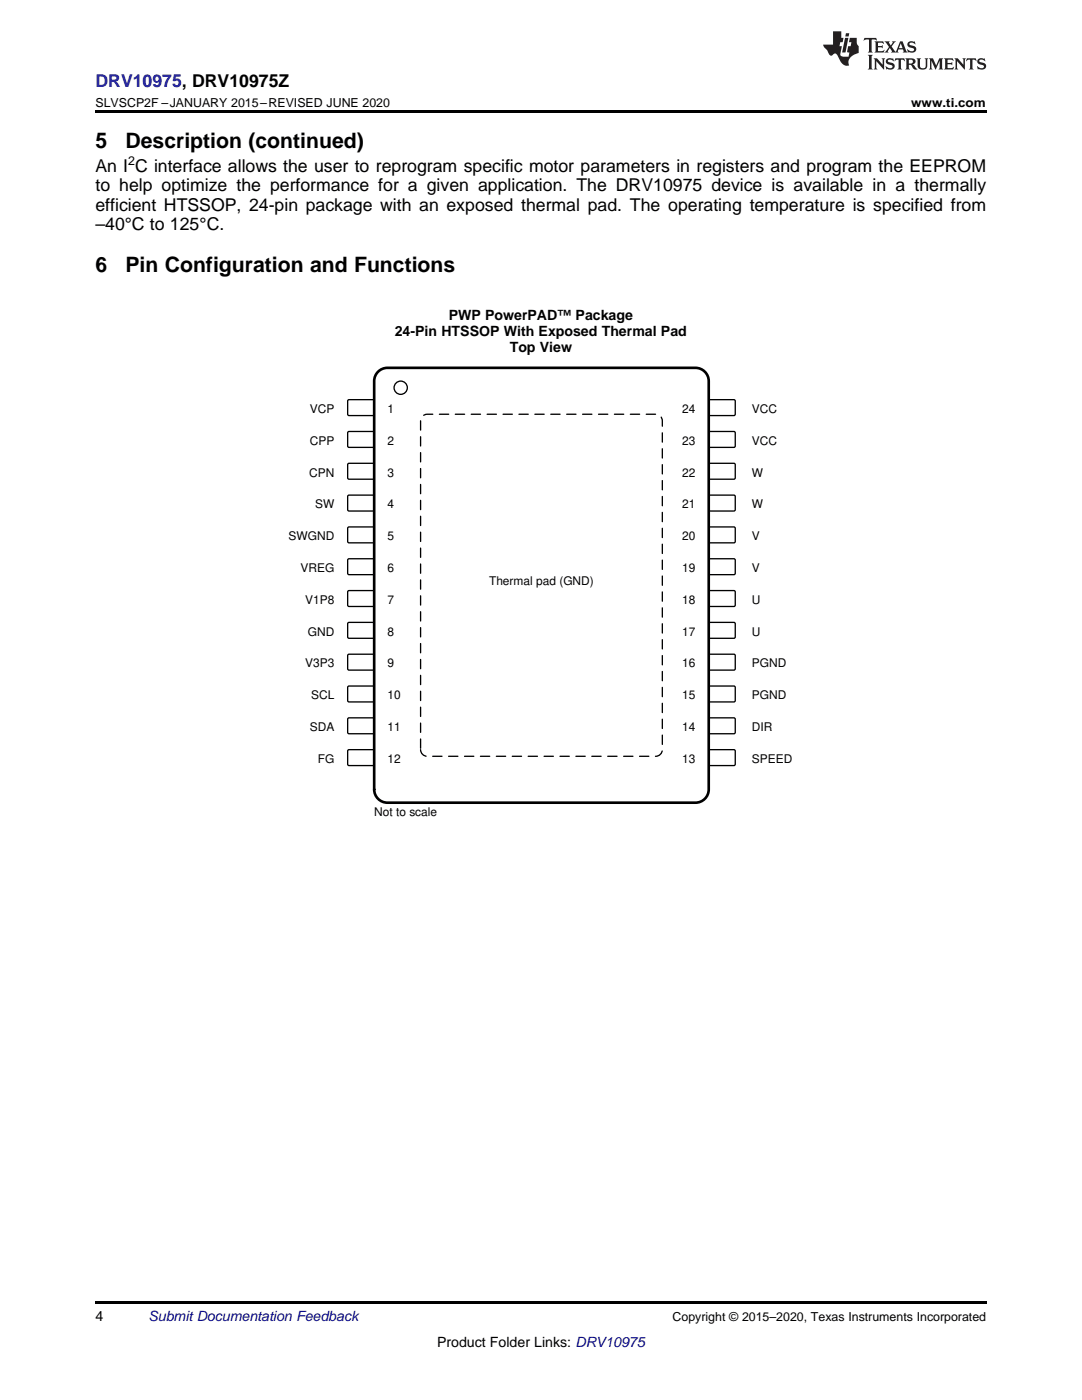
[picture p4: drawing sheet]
<svg xmlns="http://www.w3.org/2000/svg" width="216mm" height="279mm" viewBox="0 0 216 279" stroke-linecap="round" stroke-linejoin="round" font-family="sans-serif">
<path d="M19 259.7h177.8v.5h-177.8z" fill="#000"/>
<path d="M69.5 79.8h5l.2 .2-.1 2.8-.2 .1h-4.9l-.1-.2v-2.7z" fill-rule="evenodd" fill="#fff"/>
<path d="M69.5 79.8h5l.2 .2-.1 2.8-.2 .1h-4.9l-.1-.2v-2.7z" fill="none" stroke="#000" stroke-width=".26"/>
<path d="M141.6 79.8h5l.1 .2v2.8l-.3 .1h-4.8l-.2-.2v-2.7z" fill-rule="evenodd" fill="#fff"/>
<path d="M141.6 79.8h5l.1 .2v2.8l-.3 .1h-4.8l-.2-.2v-2.7z" fill="none" stroke="#000" stroke-width=".26"/>
<path d="M69.5 86.1h5l.2 .3-.1 2.8-.2 .1-4.9-.1-.1-.2v-2.6z" fill-rule="evenodd" fill="#fff"/>
<path d="M69.5 86.1h5l.2 .3-.1 2.8-.2 .1-4.9-.1-.1-.2v-2.6z" fill="none" stroke="#000" stroke-width=".26"/>
<path d="M141.6 86.1h5l.1 .3v2.8l-.3 .1-4.8-.1-.2-.2v-2.6z" fill-rule="evenodd" fill="#fff"/>
<path d="M141.6 86.1h5l.1 .3v2.8l-.3 .1-4.8-.1-.2-.2v-2.6z" fill="none" stroke="#000" stroke-width=".26"/>
<path d="M69.5 92.5h5l.2 .2-.1 2.8-.2 .1h-4.9l-.1-.2v-2.7z" fill-rule="evenodd" fill="#fff"/>
<path d="M69.5 92.5h5l.2 .2-.1 2.8-.2 .1h-4.9l-.1-.2v-2.7z" fill="none" stroke="#000" stroke-width=".26"/>
<path d="M141.6 92.5h5l.1 .2v2.8l-.3 .1h-4.8l-.2-.2v-2.7z" fill-rule="evenodd" fill="#fff"/>
<path d="M141.6 92.5h5l.1 .2v2.8l-.3 .1h-4.8l-.2-.2v-2.7z" fill="none" stroke="#000" stroke-width=".26"/>
<path d="M69.5 98.8h5l.2 .3-.1 2.8-.2 .1-4.9-.1-.1-.2v-2.6z" fill-rule="evenodd" fill="#fff"/>
<path d="M69.5 98.8h5l.2 .3-.1 2.8-.2 .1-4.9-.1-.1-.2v-2.6z" fill="none" stroke="#000" stroke-width=".26"/>
<path d="M141.6 98.8h5l.1 .3v2.8l-.3 .1-4.8-.1-.2-.2v-2.6z" fill-rule="evenodd" fill="#fff"/>
<path d="M141.6 98.8h5l.1 .3v2.8l-.3 .1-4.8-.1-.2-.2v-2.6z" fill="none" stroke="#000" stroke-width=".26"/>
<path d="M69.5 105.2h5l.2 .2-.1 2.8-.2 .1h-4.9l-.1-.2v-2.7z" fill-rule="evenodd" fill="#fff"/>
<path d="M69.5 105.2h5l.2 .2-.1 2.8-.2 .1h-4.9l-.1-.2v-2.7z" fill="none" stroke="#000" stroke-width=".26"/>
<path d="M141.6 105.2h5l.1 .2v2.8l-.3 .1h-4.8l-.2-.2v-2.7z" fill-rule="evenodd" fill="#fff"/>
<path d="M141.6 105.2h5l.1 .2v2.8l-.3 .1h-4.8l-.2-.2v-2.7z" fill="none" stroke="#000" stroke-width=".26"/>
<path d="M69.5 111.5h5l.2 .3-.1 2.8-.2 .1-4.9-.1-.1-.2v-2.6z" fill-rule="evenodd" fill="#fff"/>
<path d="M69.5 111.5h5l.2 .3-.1 2.8-.2 .1-4.9-.1-.1-.2v-2.6z" fill="none" stroke="#000" stroke-width=".26"/>
<path d="M141.6 111.5h5l.1 .3v2.8l-.3 .1-4.8-.1-.2-.2v-2.6z" fill-rule="evenodd" fill="#fff"/>
<path d="M141.6 111.5h5l.1 .3v2.8l-.3 .1-4.8-.1-.2-.2v-2.6z" fill="none" stroke="#000" stroke-width=".26"/>
<path d="M69.5 117.9h5l.2 .2-.1 2.8-.2 .1h-4.9l-.1-.2v-2.7z" fill-rule="evenodd" fill="#fff"/>
<path d="M69.5 117.9h5l.2 .2-.1 2.8-.2 .1h-4.9l-.1-.2v-2.7z" fill="none" stroke="#000" stroke-width=".26"/>
<path d="M141.6 117.9h5l.1 .2v2.8l-.3 .1h-4.8l-.2-.2v-2.7z" fill-rule="evenodd" fill="#fff"/>
<path d="M141.6 117.9h5l.1 .2v2.8l-.3 .1h-4.8l-.2-.2v-2.7z" fill="none" stroke="#000" stroke-width=".26"/>
<path d="M69.5 124.2h5l.2 .3-.1 2.8-.2 .1-4.9-.1-.1-.2v-2.6z" fill-rule="evenodd" fill="#fff"/>
<path d="M69.5 124.2h5l.2 .3-.1 2.8-.2 .1-4.9-.1-.1-.2v-2.6z" fill="none" stroke="#000" stroke-width=".26"/>
<path d="M141.6 124.2h5l.1 .3v2.8l-.3 .1-4.8-.1-.2-.2v-2.6z" fill-rule="evenodd" fill="#fff"/>
<path d="M141.6 124.2h5l.1 .3v2.8l-.3 .1-4.8-.1-.2-.2v-2.6z" fill="none" stroke="#000" stroke-width=".26"/>
<path d="M69.5 130.6h5l.2 .2-.1 2.8-.2 .1h-4.9l-.1-.2v-2.7z" fill-rule="evenodd" fill="#fff"/>
<path d="M69.5 130.6h5l.2 .2-.1 2.8-.2 .1h-4.9l-.1-.2v-2.7z" fill="none" stroke="#000" stroke-width=".26"/>
<path d="M141.5 130.7l.2-.1h4.9l.1 .2v2.8l-.3 .1h-4.8l-.2-.2z" fill-rule="evenodd" fill="#fff"/>
<path d="M141.5 130.7l.2-.1h4.9l.1 .2v2.8l-.3 .1h-4.8l-.2-.2z" fill="none" stroke="#000" stroke-width=".26"/>
<path d="M69.4 137l.2-.1h4.9l.2 .3-.1 2.8-.2 .1-4.9-.1-.1-.2z" fill-rule="evenodd" fill="#fff"/>
<path d="M69.4 137l.2-.1h4.9l.2 .3-.1 2.8-.2 .1-4.9-.1-.1-.2z" fill="none" stroke="#000" stroke-width=".26"/>
<path d="M141.5 137l.2-.1h4.9l.1 .3v2.8l-.3 .1-4.8-.1-.2-.2z" fill-rule="evenodd" fill="#fff"/>
<path d="M141.5 137l.2-.1h4.9l.1 .3v2.8l-.3 .1-4.8-.1-.2-.2z" fill="none" stroke="#000" stroke-width=".26"/>
<path d="M69.4 143.4l.2-.1h4.9l.2 .2-.1 2.8-.2 .1h-4.9l-.1-.2z" fill-rule="evenodd" fill="#fff"/>
<path d="M69.4 143.4l.2-.1h4.9l.2 .2-.1 2.8-.2 .1h-4.9l-.1-.2z" fill="none" stroke="#000" stroke-width=".26"/>
<path d="M141.5 143.4l.2-.1h4.9l.1 .2v2.8l-.3 .1h-4.8l-.2-.2z" fill-rule="evenodd" fill="#fff"/>
<path d="M141.5 143.4l.2-.1h4.9l.1 .2v2.8l-.3 .1h-4.8l-.2-.2z" fill="none" stroke="#000" stroke-width=".26"/>
<path d="M69.4 149.7l.2-.1h4.9l.2 .3-.1 2.8-.2 .1-4.9-.1-.1-.2z" fill-rule="evenodd" fill="#fff"/>
<path d="M69.4 149.7l.2-.1h4.9l.2 .3-.1 2.8-.2 .1-4.9-.1-.1-.2z" fill="none" stroke="#000" stroke-width=".26"/>
<path d="M141.5 149.7l.2-.1h4.9l.1 .3v2.8l-.3 .1-4.8-.1-.2-.2z" fill-rule="evenodd" fill="#fff"/>
<g fill="none" stroke="#000" stroke-width=".26">
<path d="M141.5 149.7l.2-.1h4.9l.1 .3v2.8l-.3 .1-4.8-.1-.2-.2z"/>
<circle cx="80" cy="77.4" r="1.32"/>
</g>
<path d="M75.7 74l1-.5 .6-.1h61.5a2.65 2.65 0 0 1 2.6 2.7v81.4a2.65 2.65 0 0 1-2.6 2.7h-61.5a2.65 2.65 0 0 1-2.6-2.7v-81.4a2.64 2.64 0 0 1 1-2.1z" fill="none" stroke="#000" stroke-width=".53"/>
<path d="M84.5 82.9l.7-.2h45.6a1.32 1.32 0 0 1 1.4 1.3v65.6a1.32 1.32 0 0 1-1.4 1.3h-45.6a1.32 1.32 0 0 1-1.3-1.3v-65.6l.1-.4z" fill-rule="evenodd" fill="#fff"/>
<path d="M84.5 82.9l.7-.2h45.6a1.32 1.32 0 0 1 1.4 1.3v65.6a1.32 1.32 0 0 1-1.4 1.3h-45.6a1.32 1.32 0 0 1-1.3-1.3v-65.6l.1-.4z" fill="none" stroke="#000" stroke-width=".26" stroke-dasharray="1.9 1.3"/>
<path d="M19 22h177.8v.5h-177.8z" fill="#000"/>
<g fill="#231f20">
<path d="M172.5 7.6l-.1 .5 .4-.2h.6v.1v2.1l-.2 .4h.9l-.2-.4v-2.1l.1-.1h.5l.5 .2-.2-.5zM174.5 8.3l.2 .3v1.5l-.2 .4h1.8l.2-.6a1.04 1.04 0 0 1-1.3 .2v-.7h.6l.3 .2v-.6l-.3 .2h-.6v-.6l.8-.1 .4 .3-.2-.5zM176.5 8.3l.9 1.1-.9 1.1h.8l-.2-.2 .4-.7 .5 .7-.2 .2h1.5l-.2-.2 .2-.4h.9l.1 .4-.2 .2h1l-.3-.3-.7-1.9h-.5l-.9 2-.8-1 .9-1h-.8l.1 .3-.4 .5-.3-.6 .1-.2zM179.7 8.6l.4 1h-.7zM181.3 8.4a.63 .63 0 0 0-.2 .7 .63 .63 0 0 0 .6 .4l.6 .2 .1 .2a.75 .75 0 0 1-.7 .4 .75 .75 0 0 1-.6-.5l.1 .7 .1-.1a1.11 1.11 0 0 0 1.5-.6 1.13 1.13 0 0 0-1.2-.8l-.1-.4a1.04 1.04 0 0 1 1.2 .2l-.2-.5-.2 .1-.4-.2zM173.2 10.9l.2 .4v2.2l-.2 .4h1l-.3-.4v-2.2l.3-.4zM174.3 11.6l.3 .4v1.5l-.3 .4h.8l-.2-.4v-1.3l1.5 1.7v-1.9l.2-.4h-.7l.2 .4v.9l-1.1-1.3zM177 11.8a.62 .62 0 0 0-.2 .7 .62 .62 0 0 0 .6 .4l.6 .1 .1 .3a.76 .76 0 0 1-.7 .3 .76 .76 0 0 1-.7-.4l.2 .7 .1-.1a1.11 1.11 0 0 0 1.5-.6 1.13 1.13 0 0 0-1.2-.8l-.1-.4a1.04 1.04 0 0 1 1.2 .2l-.2-.6-.2 .1-.5-.1zM178.7 11.6l-.2 .6a.61 .61 0 0 1 .8-.3v1.6l-.2 .4h.9l-.2-.4v-1.6a.63 .63 0 0 1 .7 .3l-.1-.6zM180.6 11.6l.3 .4v1.5l-.3 .4h1l-.2-.2-.1-.8 .6 .2a.76 .76 0 0 0 1.2 .7l-1-1a.58 .58 0 0 0 .6-.5 .58 .58 0 0 0-.5-.6zM181.4 11.9h.1a.45 .45 0 0 1 .5 .1 .45 .45 0 0 1 .1 .5l-.8 .2zM182.9 11.6l.2 .2a2.17 2.17 0 0 0 .3 1.9 .99 .99 0 0 0 1.6-.6v-1.1l.2-.4h-.7l.2 .2a1.92 1.92 0 0 1-.2 1.8 .6 .6 0 0 1-.9-.5v-1.1l.2-.4zM185.4 11.6l.2 .4v1.5l-.2 .4h.7l-.2-.4v-1.4l.8 1.8 .8-1.8v1.4l-.2 .4h.9l-.2-.4v-1.5l.2-.4h-.8l-.6 1.5-.6-1.5zM188.4 11.6l.2 .4v1.5l-.2 .4h1.8l.1-.6a1.04 1.04 0 0 1-1.2 .1v-.6h.5l.4 .2v-.6l-.4 .2h-.5v-.7h.8l.3 .3-.1-.6zM190.5 11.6l.2 .4v1.5l-.2 .4h.7l-.2-.4v-1.3l1.5 1.7v-1.9l.2-.4h-.7l.2 .4v.9l-1.1-1.3zM192.9 11.6l-.1 .6a.61 .61 0 0 1 .7-.3l.1 1.6-.3 .4h1l-.3-.4 .1-1.6a.63 .63 0 0 1 .7 .3l-.1-.6zM195.2 11.8a.62 .62 0 0 0-.2 .7 .62 .62 0 0 0 .6 .4l.6 .1 .1 .3a.76 .76 0 0 1-.7 .3 .76 .76 0 0 1-.6-.4l.1 .7 .1-.1a1.11 1.11 0 0 0 1.6-.6 1.13 1.13 0 0 0-1.3-.8l-.1-.4a1.04 1.04 0 0 1 1.2 .2l-.1-.6-.2 .1-.5-.1z"/>
<path d="M166.2 6.3v2.6h-1.9v.4l.8 .9a.91 .91 0 0 0 1 .8 .56 .56 0 0 1 .5-.3 .56 .56 0 0 1 .5 .3l.4 .8a1.53 1.53 0 0 0 1.9 1.2 1.54 1.54 0 0 1 1-2.1l.9-.3v-1.4a1.52 1.52 0 0 1-.4-1.6h-1.3l-.2 .8h.5l-.2 .8h-.5l-.1 1v.2l.4 .1-.2 .8a1.93 1.93 0 0 1-1.6-.3l.3-1.8h-.5l.2-.8h.4l.2-.8h-.4v-1.3zM168.6 7.6l-.6 2.9h.7l.6-2.9zM168.8 6.6l-.1 .7h.6l.2-.7z"/>
</g>
<g font-size="4.2">
<text x="19" y="29.6">5</text>
<text x="25" y="29.6">Description (continued)</text>
<text x="19" y="54.4">6</text>
<text x="25" y="54.4">Pin Configuration and Functions</text>
</g>
<text font-size="3.5" fill="#00f" x="19" y="17.3">DRV10975, DRV10975Z</text>
<g font-size="3.5">
<text x="19" y="34.3">An I C interface allows the user to reprogram specific motor parameters in registers and program the EEPROM</text>
<text x="19" y="38.2">to help optimize the performance for a given application. The DRV10975 device is available in a thermally</text>
<text x="19" y="42.1">efficient HTSSOP, 24-pin package with an exposed thermal pad. The operating temperature is specified from</text>
<text x="19" y="45.9">–40°C to 125°C.</text>
</g>
<g font-size="2.8">
<text x="89.5" y="63.9">PWP PowerPAD™ Package</text>
<text x="78.8" y="67.1">24-Pin HTSSOP With Exposed Thermal Pad</text>
<text x="101.7" y="70.2">Top View</text>
<text x="19" y="263.6">4</text>
<text x="87.2" y="268.9">Product Folder Links: DRV10975</text>
</g>
<text font-size="2.8" fill="#0000c8" x="29.6" y="263.6">Submit Documentation Feedback</text>
<g font-size="2.5">
<text x="19" y="21.4">SLVSCP2F –JANUARY 2015–REVISED JUNE 2020</text>
<text x="181.8" y="21.4">www.ti.com</text>
<text x="25.6" y="32.9">2</text>
<text x="134.2" y="263.6">Copyright © 2015–2020, Texas Instruments Incorporated</text>
</g>
<g font-size="2.4">
<text x="61.8" y="82.4">VCP</text>
<text x="77.3" y="82.4">1</text>
<text x="136.1" y="82.4">24</text>
<text x="150" y="82.4">VCC</text>
<text x="61.8" y="88.8">CPP</text>
<text x="77.3" y="88.8">2</text>
<text x="136.1" y="88.8">23</text>
<text x="150" y="88.8">VCC</text>
<text x="61.7" y="95.1">CPN</text>
<text x="77.3" y="95.1">3</text>
<text x="136.1" y="95.1">22</text>
<text x="150" y="95.1">W</text>
<text x="62.9" y="101.5">SW</text>
<text x="77.3" y="101.5">4</text>
<text x="136.1" y="101.5">21</text>
<text x="150" y="101.5">W</text>
<text x="57.6" y="107.8">SWGND</text>
<text x="77.3" y="107.8">5</text>
<text x="136.1" y="107.8">20</text>
<text x="150" y="107.8">V</text>
<text x="60" y="114.2">VREG</text>
<text x="77.3" y="114.2">6</text>
<text x="97.6" y="116.8">Thermal pad (GND)</text>
<text x="136.1" y="114.2">19</text>
<text x="150" y="114.2">V</text>
<text x="60.9" y="120.5">V1P8</text>
<text x="77.3" y="120.5">7</text>
<text x="136.1" y="120.5">18</text>
<text x="150" y="120.5">U</text>
<text x="61.4" y="126.9">GND</text>
<text x="77.3" y="126.9">8</text>
<text x="136.1" y="126.9">17</text>
<text x="150" y="126.9">U</text>
<text x="60.9" y="133.2">V3P3</text>
<text x="77.3" y="133.2">9</text>
<text x="136.1" y="133.2">16</text>
<text x="150" y="133.2">PGND</text>
<text x="62.1" y="139.6">SCL</text>
<text x="77.3" y="139.6">10</text>
<text x="136.1" y="139.6">15</text>
<text x="150" y="139.6">PGND</text>
<text x="61.8" y="145.9">SDA</text>
<text x="77.3" y="145.9">11</text>
<text x="136.1" y="145.9">14</text>
<text x="150" y="145.9">DIR</text>
<text x="63.4" y="152.3">FG</text>
<text x="77.3" y="152.3">12</text>
<text x="136.1" y="152.3">13</text>
<text x="150" y="152.3">SPEED</text>
<text x="74.7" y="162.8">Not to scale</text>
</g>
</svg>
